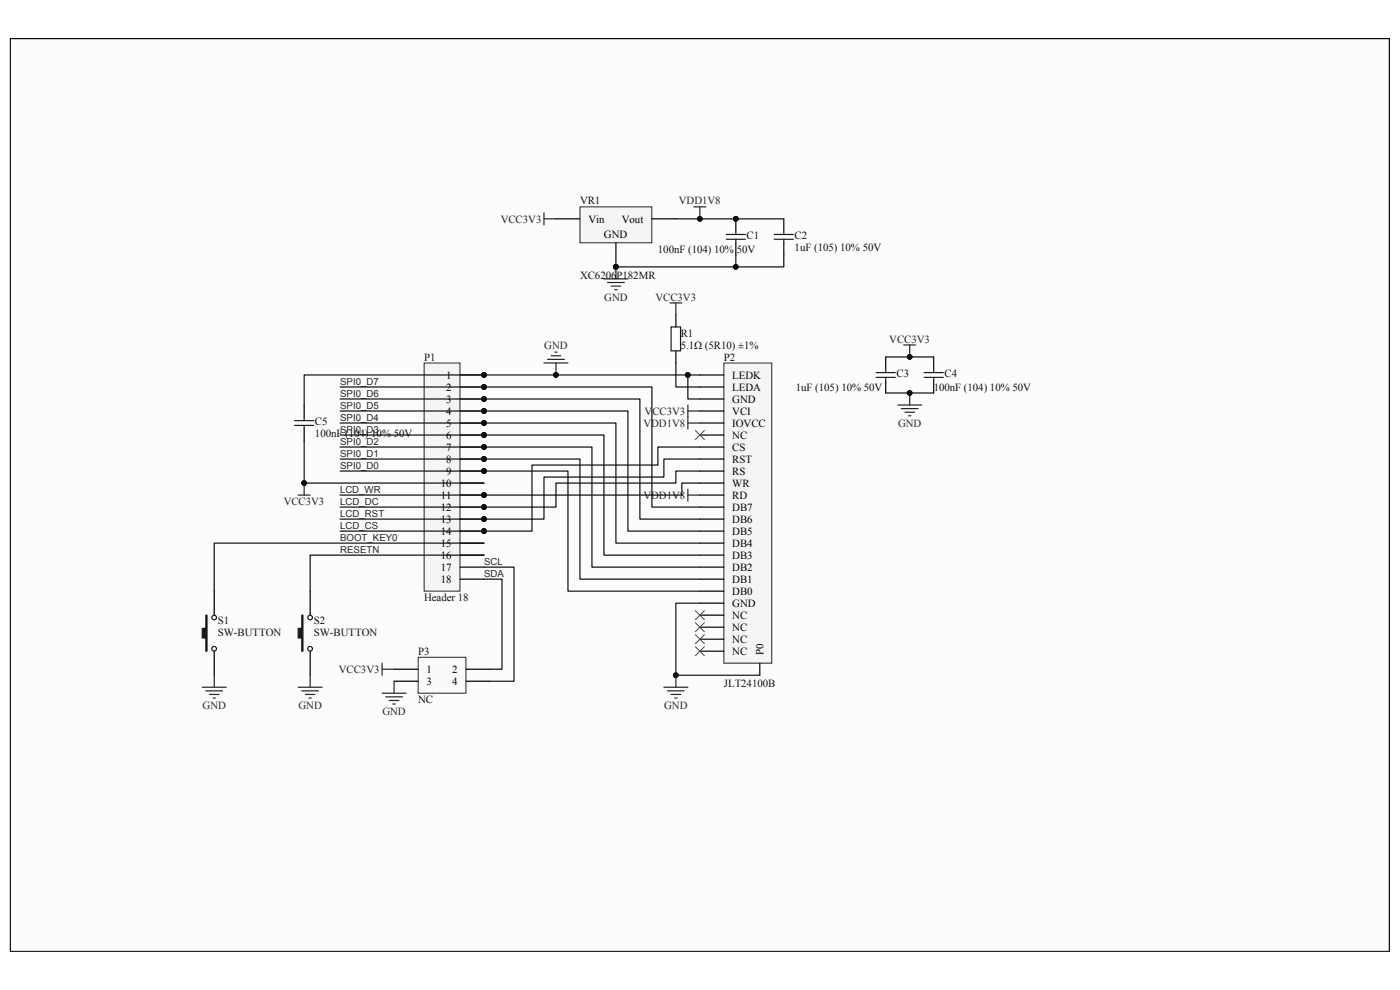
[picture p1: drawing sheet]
<svg xmlns="http://www.w3.org/2000/svg" width="297mm" height="210mm" viewBox="0 0 297 210" stroke-linecap="round" stroke-linejoin="round" font-family="sans-serif">
<path d="M2.2 8.2h292.5v193.6h-292.5z" fill="#fcfcfc"/>
<path d="M2.2 8.2h292.5v193.6h-292.5z" fill="none" stroke="#000" stroke-width=".21"/>
<path d="M2.2 8.2h292.5v193.6h-292.5z" fill="#fcfcfc"/>
<path d="M2.2 8.2h292.5v193.6h-292.5z" fill="none" stroke="#000" stroke-width=".21"/>
<g fill="none" stroke="#262626" stroke-width=".25">
<path d="M115.4 45.1v2.6M115.4 46.4h2.5M128.1 59.2h5.1M128.9 59.9h3.5M130.7 56.6v2.6M147.2 43.9h2.5M148.5 43.9v2.5M115.4 77h5.1M116.2 76.2h3.5M116.9 75.5h2.1M117.7 74.7h.5M117.9 77v2.5"/>
<path d="M129.6 60.7h2.1M130.4 61.5h.5M63.3 105h2.5M64.5 102.5v2.5"/>
</g>
<g fill="#0e0e0e" stroke="#0e0e0e" stroke-width=".21">
<circle cx="117.9" cy="79.5" r=".5"/>
<circle cx="64.5" cy="102.5" r=".5"/>
<circle cx="148.5" cy="46.4" r=".5"/>
<circle cx="130.7" cy="56.6" r=".5"/>
</g>
<path d="M187.9 75.7v2.6M187.9 80.8v2.6" fill="none" stroke="#000" stroke-width=".25"/>
<path d="M185.9 79h4M187.9 78.3v.7M185.9 80.1h4M187.9 80.1v.7" fill="none" stroke="#1c1c1c" stroke-width=".25"/>
<path d="M90 77h7.6v48.4h-7.6z" fill="#f5f5f5"/>
<path d="M90 77h7.6v48.4h-7.6z" fill="none" stroke="#262626" stroke-width=".21"/>
<g fill="none" stroke="#000" stroke-width=".25">
<path d="M97.6 79.5h5.1M97.6 82.1h5.1M97.6 84.6h5.1M97.6 87.2h5.1M97.6 89.7h5.1M97.6 92.3h5.1M97.6 94.8h5.1M97.6 97.4h5.1M97.6 99.9h5.1M97.6 102.5h5.1M97.6 105h5.1M97.6 107.6h5.1"/>
<path d="M97.6 110.1h5.1M97.6 112.7h5.1M97.6 115.2h5.1M97.6 117.8h5.1M97.6 120.3h5.1M97.6 122.8h5.1"/>
</g>
<g fill="#0e0e0e" stroke="#0e0e0e" stroke-width=".21">
<circle cx="102.7" cy="79.5" r=".5"/>
<circle cx="102.7" cy="82.1" r=".5"/>
<circle cx="102.7" cy="84.6" r=".5"/>
<circle cx="102.7" cy="87.2" r=".5"/>
<circle cx="102.7" cy="89.7" r=".5"/>
<circle cx="102.7" cy="92.3" r=".5"/>
<circle cx="102.7" cy="94.8" r=".5"/>
<circle cx="102.7" cy="97.4" r=".5"/>
<circle cx="102.7" cy="99.9" r=".5"/>
<circle cx="102.7" cy="105" r=".5"/>
<circle cx="102.7" cy="107.6" r=".5"/>
<circle cx="102.7" cy="110.1" r=".5"/>
<circle cx="102.7" cy="112.6" r=".5"/>
<circle cx="64.5" cy="102.5" r=".5"/>
</g>
<path d="M64.5 93.6v8.9h38.2" fill="none" stroke="#0e0e0e" stroke-width=".25"/>
<path d="M153.6 77h10.1v63.7h-10.1z" fill="#f5f5f5"/>
<path d="M153.6 77h10.1v63.7h-10.1z" fill="none" stroke="#262626" stroke-width=".21"/>
<g fill="none" stroke="#000" stroke-width=".25">
<path d="M166.3 46.4v2.6M166.3 51.5v2.6M143.4 66.8v2.6M143.4 74.4v2.6M148.5 79.5h5.1M148.5 82.1h5.1M148.5 84.6h5.1M148.5 87.2h5.1M148.5 89.7h5.1M148.5 92.3h5.1M148.5 94.8h5.1M148.5 97.4h5.1"/>
<path d="M148.5 99.9h5.1M148.5 102.5h5.1M148.5 105h5.1M148.5 107.6h5.1M148.5 110.1h5.1M148.5 112.7h5.1M148.5 115.2h5.1M148.5 117.8h5.1M148.5 120.3h5.1M148.5 122.8h5.1M148.5 125.4h5.1M148.5 127.9h5.1"/>
<path d="M148.5 130.5h5.1M148.5 133h5.1M148.5 135.6h5.1M148.5 138.1h5.1M161.2 140.7v2.5"/>
</g>
<g fill="none" stroke="#0e0e0e" stroke-width=".25">
<path d="M143.4 77v5.1h5.1M145.9 79.5v5.1h2.6M72.2 82.1h66.1v25.5h10.2M72.2 84.6h63.6v25.5h12.7M72.2 87.2h61v25.5h15.3M72.2 89.7h58.5v25.5h17.8M72.2 92.3h55.9v25.5h20.4M72.2 94.8h53.4v25.5h22.9M72.2 97.4h50.8v25.4h25.5M72.2 99.9h48.3v25.5h28M148.5 99.9h-5.1v2.6h-25.5v5.1h-45.7M148.5 97.4h-7.7v3.8h-25.4v8.9h-43.2"/>
<path d="M148.5 94.8h-8.9v3.8h-26.7v14.1h-40.7M148.5 102.5h-3.8v2.5h-72.5M148.5 127.9h-5.1v15.3h17.8"/>
</g>
<g fill="#0e0e0e" stroke="#0e0e0e" stroke-width=".21">
<circle cx="102.7" cy="82.1" r=".5"/>
<circle cx="102.7" cy="84.6" r=".5"/>
<circle cx="102.7" cy="87.2" r=".5"/>
<circle cx="102.7" cy="89.7" r=".5"/>
<circle cx="102.7" cy="92.3" r=".5"/>
<circle cx="102.7" cy="94.8" r=".5"/>
<circle cx="102.7" cy="97.4" r=".5"/>
<circle cx="102.7" cy="99.9" r=".5"/>
<circle cx="143.4" cy="143.2" r=".5"/>
<circle cx="102.7" cy="105" r=".5"/>
<circle cx="102.7" cy="107.6" r=".5"/>
<circle cx="102.7" cy="110.1" r=".5"/>
<circle cx="102.7" cy="112.6" r=".5"/>
<circle cx="145.9" cy="79.5" r=".5"/>
<circle cx="193" cy="75.7" r=".5"/>
<circle cx="193" cy="83.4" r=".5"/>
</g>
<g fill="none" stroke="#262626" stroke-width=".25">
<path d="M142.1 64.3h2.6M143.4 64.3v2.5M191.7 73.2h2.6M193 73.2v2.5M145.9 85.9v5.1M145.9 89.7h2.6M145.9 87.2h2.6M190.4 85.9h5.1M191.2 86.7h3.6M192 87.4h2M192.7 88.2h.5M193 83.4v2.5"/>
<path d="M145.9 103.7v2.6M145.9 105h2.6M140.8 145.8h5.1M141.6 146.5h3.6M142.4 147.3h2M143.1 148.1h.5M143.4 143.2v2.6"/>
</g>
<path d="M164.2 49.7h4.1M164.2 50.8h4.1M166.3 49v.7M166.3 50.8v.7M142.4 69.4h2v5h-2z" fill="none" stroke="#1c1c1c" stroke-width=".25"/>
<path d="M147.5 91.3l2 2M149.5 91.3l-2 2M147.5 129.5l2 2M147.5 132l2 2.1M147.5 134.6l2 2M147.5 137.1l2 2.1M149.5 129.5l-2 2M149.5 132l-2 2.1M149.5 134.6l-2 2M149.5 137.1l-2 2.1" fill="none" stroke="#4c4c4c" stroke-width=".21"/>
<path d="M123.1 43.9h15.2v7.6h-15.2z" fill="#f5f5f5"/>
<path d="M123 43.9h15.3v7.6h-15.3z" fill="none" stroke="#262626" stroke-width=".21"/>
<path d="M117.9 46.4h5.1M130.7 51.5v5.1M138.3 46.4h5.1M45.4 125.4v5.1M45.4 138.1v5.1" fill="none" stroke="#000" stroke-width=".25"/>
<circle cx="130.7" cy="56.6" r=".5" fill="#0e0e0e" stroke="#0e0e0e" stroke-width=".21"/>
<path d="M43.7 130.5h.2v7.6h-.2v-2.8h-.8v-2h.8z" fill-rule="evenodd" fill="#1c1c1c"/>
<g fill="none" stroke="#1c1c1c" stroke-width=".25">
<path d="M43.7 130.5h.2v7.6h-.2v-2.8h-.8v-2h.8z"/>
<circle cx="45.4" cy="131" r=".5"/>
<circle cx="45.4" cy="137.6" r=".5"/>
</g>
<path d="M65.8 125.4v5.1M65.8 138.1v5.1" fill="none" stroke="#000" stroke-width=".25"/>
<path d="M64 130.5h.3v7.6h-.3v-2.8h-.7v-2h.7z" fill-rule="evenodd" fill="#1c1c1c"/>
<g fill="none" stroke="#1c1c1c" stroke-width=".25">
<path d="M154.1 49.7h4M154.1 50.8h4M156.1 49v.7M156.1 50.8v.7M196 79h4.1M198.1 78.3v.7M62.5 89.2h4.1M62.5 90.2h4.1M64.5 88.5v.7M64.5 90.2v.8M196 80.1h4.1M198.1 80.1v.7"/>
<path d="M64 130.5h.3v7.6h-.3v-2.8h-.7v-2h.7z"/>
<circle cx="65.8" cy="131" r=".5"/>
<circle cx="65.8" cy="137.6" r=".5"/>
</g>
<path d="M148.5 79.5h-84v6.4M187.9 75.7h10.2M187.9 83.4h10.2M102.7 117.8h-36.9v7.6M102.7 115.2h-57.3v10.2" fill="none" stroke="#0e0e0e" stroke-width=".25"/>
<path d="M42.9 145.8h5.1M43.7 146.5h3.5M44.4 147.3h2.1M45.2 148.1h.5M45.4 143.2v2.6M63.3 145.8h5M64 146.5h3.6M64.8 147.3h2M65.5 148.1h.6M65.8 143.2v2.6" fill="none" stroke="#262626" stroke-width=".25"/>
<path d="M156.1 46.4v2.6M156.1 51.5v2.6M198.1 75.7v2.6M64.5 85.9v2.6M64.5 91v2.6M198.1 80.8v2.6" fill="none" stroke="#000" stroke-width=".25"/>
<g fill="#0e0e0e" stroke="#0e0e0e" stroke-width=".21">
<circle cx="156.1" cy="46.4" r=".5"/>
<circle cx="193" cy="83.4" r=".5"/>
<circle cx="193" cy="75.7" r=".5"/>
<circle cx="102.7" cy="79.5" r=".5"/>
<circle cx="117.9" cy="79.5" r=".5"/>
<circle cx="145.9" cy="79.5" r=".5"/>
</g>
<path d="M88.7 139.4h10.1v7.6h-10.1z" fill="#fafafa"/>
<path d="M88.7 139.4h10.1v7.6h-10.1z" fill="none" stroke="#262626" stroke-width=".21"/>
<path d="M83.6 142h5.1M83.6 144.5h5.1M98.9 142h5.1M98.9 144.5h5.1" fill="none" stroke="#000" stroke-width=".25"/>
<path d="M81.1 140.7v2.5M81.1 142h2.5M81.1 147.1h5M81.8 147.8h3.6M82.6 148.6h2M83.3 149.3h.6M83.6 144.5v2.6" fill="none" stroke="#262626" stroke-width=".25"/>
<path d="M143.4 46.4h22.9M156.1 54.1v2.5M166.3 54.1v2.5h-35.6M102.7 122.8h3.8v19.2h-2.5M102.7 120.3h6.3v24.2h-5" fill="none" stroke="#0e0e0e" stroke-width=".25"/>
<g fill="#0e0e0e" stroke="#0e0e0e" stroke-width=".21">
<circle cx="130.7" cy="56.6" r=".5"/>
<circle cx="156.1" cy="56.6" r=".5"/>
<circle cx="148.5" cy="46.4" r=".5"/>
<circle cx="156.1" cy="46.4" r=".5"/>
</g>
<g font-size="2.3" fill="#262626">
<text x="106.2" y="47.2">VCC3V3</text>
<text x="144" y="43.4">VDD1V8</text>
<text x="128.2" y="63.8">GND</text>
<text x="139" y="63.8">VCC3V3</text>
<text x="115.5" y="74">GND</text>
<text x="188.6" y="72.7">VCC3V3</text>
<text x="136.7" y="88">V</text>
<text x="138.4" y="88">CC3V3</text>
<text x="136.5" y="90.5">VDD1V8</text>
<text x="190.5" y="90.5">GND</text>
<text x="60.2" y="107.1">VCC3V3</text>
<text x="136.5" y="105.8">VDD1V8</text>
<text x="71.9" y="142.7">VCC3V3</text>
<text x="43" y="150.4">GND</text>
<text x="63.3" y="150.4">GND</text>
<text x="81.1" y="151.7">GND</text>
<text x="140.9" y="150.4">GND</text>
</g>
<g font-size="2.3" fill="#0e0e0e">
<text x="123" y="43.4">VR1</text>
<text x="139.6" y="53.6">100nF (104) 10%</text>
<text x="156.3" y="53.6">50V</text>
<text x="158.4" y="50.8">C1</text>
<text x="168.6" y="50.8">C2</text>
<text x="168.6" y="53.3">1uF (105) 10% 50V</text>
<text x="123" y="59.2">XC6206P182MR</text>
<text x="144.4" y="71.4">R1</text>
<text x="90" y="76.5">P1</text>
<text x="144.4" y="74">5.1Ω (5R10) ±1%</text>
<text x="153.6" y="76.5">P2</text>
<text x="168.8" y="82.9">1uF (105) 10% 50V</text>
<text x="190.2" y="80.1">C3</text>
<text x="198.1" y="82.9">100nF (104) 10% 50V</text>
<text x="200.4" y="80.1">C4</text>
<text x="66.8" y="90.3">C5</text>
<text x="66.8" y="92.8">100nF (104) 10% 50V</text>
<text x="90" y="127.4">Header 18</text>
<text x="46.2" y="132.3">S1</text>
<text x="46.2" y="134.8">SW-BUTTON</text>
<text x="66.6" y="132.3">S2</text>
<text x="66.6" y="134.8">SW-BUTTON</text>
<text x="88.7" y="138.9">P3</text>
<text x="88.7" y="149.1">NC</text>
<text x="153.6" y="145.8">JLT24100B</text>
</g>
<g font-size="2.3">
<text x="124.8" y="47.2">Vin</text>
<text x="131.9" y="47.2">Vout</text>
<text x="128.1" y="50.5">GND</text>
<text x="94.7" y="80.3">1</text>
<text x="94.7" y="82.9">2</text>
<text x="155.3" y="80.3">LEDK</text>
<text x="155.3" y="82.9">LEDA</text>
<text x="94.7" y="85.4">3</text>
<text x="94.7" y="88">4</text>
<text x="155.3" y="85.4">GND</text>
<text x="155.3" y="88">VCI</text>
<text x="94.7" y="90.5">5</text>
<text x="94.7" y="93">6</text>
<text x="94.7" y="95.6">7</text>
<text x="155.3" y="90.5">IOVCC</text>
<text x="155.3" y="93">NC</text>
<text x="155.3" y="95.6">CS</text>
<text x="94.7" y="98.2">8</text>
<text x="94.7" y="100.7">9</text>
<text x="155.3" y="98.2">RST</text>
<text x="155.3" y="100.7">RS</text>
<text x="93.5" y="103.3">10</text>
<text x="93.5" y="105.8">11</text>
<text x="155.3" y="103.3">WR</text>
<text x="155.3" y="105.8">RD</text>
<text x="93.5" y="108.3">12</text>
<text x="93.5" y="110.9">13</text>
<text x="93.5" y="113.4">14</text>
<text x="155.3" y="108.3">DB7</text>
<text x="155.3" y="110.9">DB6</text>
<text x="155.3" y="113.4">DB5</text>
<text x="93.5" y="116">15</text>
<text x="93.5" y="118.5">16</text>
<text x="155.3" y="116">DB4</text>
<text x="155.3" y="118.5">DB3</text>
<text x="93.5" y="121.1">17</text>
<text x="93.5" y="123.6">18</text>
<text x="155.3" y="121.1">DB2</text>
<text x="155.3" y="123.6">DB1</text>
<text x="155.3" y="126.2">DB0</text>
<text x="155.3" y="128.7">GND</text>
<text x="155.3" y="131.3">NC</text>
<text x="155.3" y="133.8">NC</text>
<text x="155.3" y="136.4">NC</text>
<text x="90.5" y="142.7">1</text>
<text x="95.9" y="142.7">2</text>
<text x="155.3" y="138.9">NC</text>
<text x="162" y="138.9" transform="rotate(-90 162 138.9)">P0</text>
<text x="90.5" y="145.3">3</text>
<text x="95.9" y="145.3">4</text>
</g>
<g font-size="2.1" fill="#262626">
<text x="72.2" y="81.7">SPI0_D7</text>
<text x="72.2" y="89.3">SPI0_D4</text>
<text x="72.2" y="86.7">SPI0_D5</text>
<text x="72.2" y="84.2">SPI0_D6</text>
<text x="72.2" y="94.4">SPI0_D2</text>
<text x="72.2" y="91.8">SPI0_D3</text>
<text x="72.2" y="99.5">SPI0_D0</text>
<text x="72.2" y="96.9">SPI0_D1</text>
<text x="72.2" y="107.1">LCD_DC</text>
<text x="72.2" y="104.6">LCD_WR</text>
<text x="72.2" y="109.7">LCD_RST</text>
<text x="72.2" y="112.2">LCD_CS</text>
<text x="72.2" y="114.8">BOOT_KEY0</text>
<text x="72.2" y="117.3">RESETN</text>
<text x="102.7" y="119.9">SCL</text>
<text x="102.7" y="122.4">SDA</text>
</g>
</svg>
